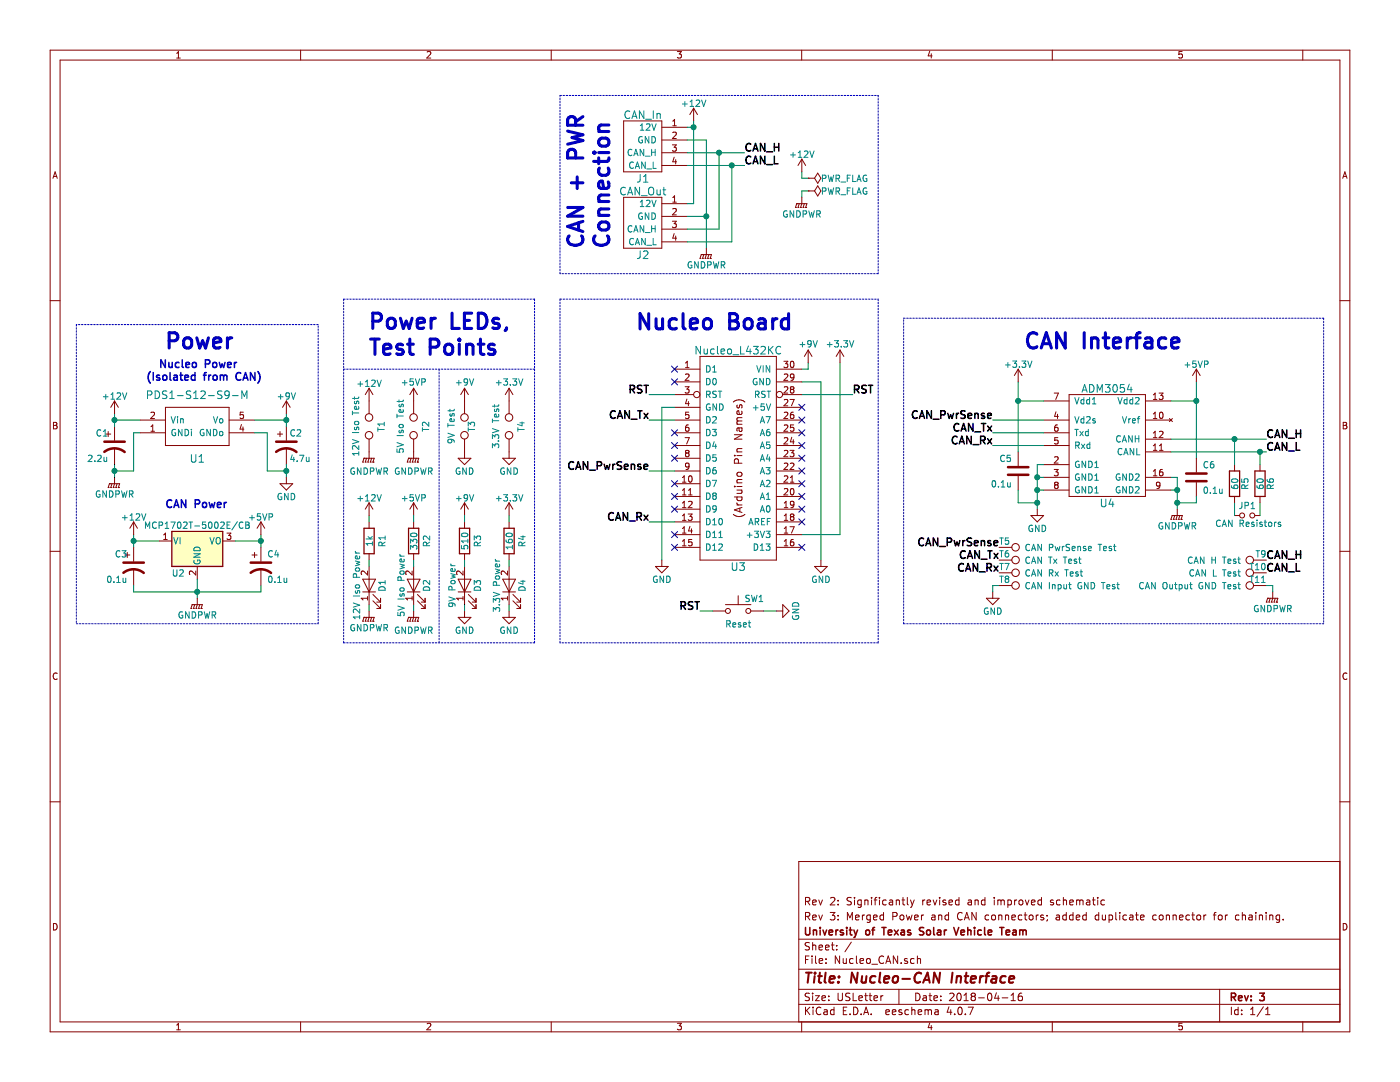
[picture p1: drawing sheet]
EESchema Schematic File Version 2
LIBS:power
LIBS:device
LIBS:switches
LIBS:relays
LIBS:motors
LIBS:transistors
LIBS:conn
LIBS:linear
LIBS:regul
LIBS:74xx
LIBS:cmos4000
LIBS:adc-dac
LIBS:memory
LIBS:xilinx
LIBS:microcontrollers
LIBS:dsp
LIBS:microchip
LIBS:analog_switches
LIBS:motorola
LIBS:texas
LIBS:intel
LIBS:audio
LIBS:interface
LIBS:digital-audio
LIBS:philips
LIBS:display
LIBS:cypress
LIBS:siliconi
LIBS:opto
LIBS:atmel
LIBS:contrib
LIBS:valves
LIBS:Nucleo_CAN
LIBS:Nucleo_CAN-cache
EELAYER 25 0
EELAYER END
$Descr USLetter 11000 8500
encoding utf-8
Sheet 1 1
Title "Nucleo-CAN Interface"
Date "2018-04-16"
Rev "3"
Comp "University of Texas Solar Vehicle Team"
Comment1 "Rev 3: Merged Power and CAN connectors; added duplicate connector for chaining."
Comment2 "Rev 2: Significantly revised and improved schematic"
Comment3 ""
Comment4 ""
$EndDescr
$Comp
L MCP1703A-5002_SOT223 U2
U 1 1
P 1550 4250
F 0 "U2" H 1400 4000 50  0000 C CNN
F 1 "MCP1702T-5002E/CB" H 1550 4375 50  0000 C CNN
F 2 "TO_SOT_Packages_SMD:SOT-23W" H 1550 4450 50  0001 C CNN
F 3 "" H 1550 4200 50  0001 C CNN
	1    1550 4250
	1    0    0    -1  
$EndComp
$Comp
L ADM3054 U4
U 1 1
P 8700 3500
F 0 "U4" H 8700 3050 60  0000 C CNN
F 1 "ADM3054" H 8700 3950 60  0000 C CNN
F 2 "Housings_SOIC:SOIC-16W_7.5x10.3mm_Pitch1.27mm" H 8700 3500 60  0001 C CNN
F 3 "" H 8700 3500 60  0001 C CNN
	1    8700 3500
	1    0    0    -1  
$EndComp
$Comp
L PDS1-S12-S9-M U1
U 1 1
P 1550 3350
F 0 "U1" H 1550 3100 60  0000 C CNN
F 1 "PDS1-S12-S9-M" H 1550 3600 60  0000 C CNN
F 2 "Custom:PDS1-M" H 1550 3350 60  0001 C CNN
F 3 "" H 1550 3350 60  0001 C CNN
	1    1550 3350
	1    0    0    -1  
$EndComp
$Comp
L CP1 C3
U 1 1
P 1050 4450
F 0 "C3" H 1000 4550 50  0000 R CNN
F 1 "0.1u" H 1000 4350 50  0000 R CNN
F 2 "Capacitors_SMD:C_0805_HandSoldering" H 1088 4300 50  0001 C CNN
F 3 "" H 1050 4450 50  0001 C CNN
	1    1050 4450
	1    0    0    -1  
$EndComp
$Comp
L CP1 C4
U 1 1
P 2050 4450
F 0 "C4" H 2100 4550 50  0000 L CNN
F 1 "0.1u" H 2100 4350 50  0000 L CNN
F 2 "Capacitors_SMD:C_0805_HandSoldering" H 2088 4300 50  0001 C CNN
F 3 "" H 2050 4450 50  0001 C CNN
	1    2050 4450
	1    0    0    -1  
$EndComp
$Comp
L CP1 C1
U 1 1
P 900 3500
F 0 "C1" H 850 3600 50  0000 R CNN
F 1 "2.2u" H 850 3400 50  0000 R CNN
F 2 "Capacitors_SMD:C_0805_HandSoldering" H 938 3350 50  0001 C CNN
F 3 "" H 900 3500 50  0001 C CNN
	1    900  3500
	1    0    0    -1  
$EndComp
$Comp
L CP1 C2
U 1 1
P 2250 3500
F 0 "C2" H 2275 3600 50  0000 L CNN
F 1 "4.7u" H 2275 3400 50  0000 L CNN
F 2 "Capacitors_SMD:C_0805_HandSoldering" H 2288 3350 50  0001 C CNN
F 3 "" H 2250 3500 50  0001 C CNN
	1    2250 3500
	1    0    0    -1  
$EndComp
$Comp
L R R2
U 1 1
P 3250 4250
F 0 "R2" V 3350 4250 50  0000 C CNN
F 1 "330" V 3250 4250 50  0000 C CNN
F 2 "Resistors_SMD:R_0805_HandSoldering" V 3180 4250 50  0001 C CNN
F 3 "" H 3250 4250 50  0001 C CNN
	1    3250 4250
	1    0    0    -1  
$EndComp
$Comp
L LED D2
U 1 1
P 3250 4600
F 0 "D2" H 3250 4500 50  0000 C CNN
F 1 "5V Iso Power" H 3250 4700 50  0000 C CNN
F 2 "LEDs:LED_0805_HandSoldering" H 3250 4600 50  0001 C CNN
F 3 "" H 3250 4600 50  0001 C CNN
	1    3250 4600
	0    -1   -1   0   
$EndComp
$Comp
L R R3
U 1 1
P 3650 4250
F 0 "R3" V 3750 4250 50  0000 C CNN
F 1 "510" V 3650 4250 50  0000 C CNN
F 2 "Resistors_SMD:R_0805_HandSoldering" V 3580 4250 50  0001 C CNN
F 3 "" H 3650 4250 50  0001 C CNN
	1    3650 4250
	1    0    0    -1  
$EndComp
$Comp
L LED D3
U 1 1
P 3650 4600
F 0 "D3" H 3650 4500 50  0000 C CNN
F 1 "9V Power" H 3650 4700 50  0000 C CNN
F 2 "LEDs:LED_0805_HandSoldering" H 3650 4600 50  0001 C CNN
F 3 "" H 3650 4600 50  0001 C CNN
	1    3650 4600
	0    -1   -1   0   
$EndComp
$Comp
L GND #PWR01
U 1 1
P 3650 4800
F 0 "#PWR01" H 3650 4550 50  0001 C CNN
F 1 "GND" H 3650 4650 50  0000 C CNN
F 2 "" H 3650 4800 50  0001 C CNN
F 3 "" H 3650 4800 50  0001 C CNN
	1    3650 4800
	1    0    0    -1  
$EndComp
$Comp
L R R4
U 1 1
P 4000 4250
F 0 "R4" V 4100 4250 50  0000 C CNN
F 1 "160" V 4000 4250 50  0000 C CNN
F 2 "Resistors_SMD:R_0805_HandSoldering" V 3930 4250 50  0001 C CNN
F 3 "" H 4000 4250 50  0001 C CNN
	1    4000 4250
	1    0    0    -1  
$EndComp
$Comp
L LED D4
U 1 1
P 4000 4600
F 0 "D4" H 4000 4500 50  0000 C CNN
F 1 "3.3V Power" H 4000 4700 50  0000 C CNN
F 2 "LEDs:LED_0805_HandSoldering" H 4000 4600 50  0001 C CNN
F 3 "" H 4000 4600 50  0001 C CNN
	1    4000 4600
	0    -1   -1   0   
$EndComp
$Comp
L GND #PWR02
U 1 1
P 4000 4800
F 0 "#PWR02" H 4000 4550 50  0001 C CNN
F 1 "GND" H 4000 4650 50  0000 C CNN
F 2 "" H 4000 4800 50  0001 C CNN
F 3 "" H 4000 4800 50  0001 C CNN
	1    4000 4800
	1    0    0    -1  
$EndComp
$Comp
L R R5
U 1 1
P 9700 3800
F 0 "R5" V 9780 3800 50  0000 C CNN
F 1 "60" V 9700 3800 50  0000 C CNN
F 2 "Resistors_SMD:R_0805_HandSoldering" V 9630 3800 50  0001 C CNN
F 3 "" H 9700 3800 50  0001 C CNN
	1    9700 3800
	1    0    0    -1  
$EndComp
$Comp
L R R6
U 1 1
P 9900 3800
F 0 "R6" V 9980 3800 50  0000 C CNN
F 1 "60" V 9900 3800 50  0000 C CNN
F 2 "Resistors_SMD:R_0805_HandSoldering" V 9830 3800 50  0001 C CNN
F 3 "" H 9900 3800 50  0001 C CNN
	1    9900 3800
	1    0    0    -1  
$EndComp
$Comp
L Nucleo_L432KC U3
U 1 1
P 5800 3600
F 0 "U3" H 5800 2750 60  0000 C CNN
F 1 "Nucleo_L432KC" H 5800 4450 60  0000 C CNN
F 2 "Nucleo:NucleoL432KC" H 5800 3600 60  0001 C CNN
F 3 "" H 5800 3600 60  0001 C CNN
	1    5800 3600
	1    0    0    -1  
$EndComp
$Comp
L +3.3V #PWR03
U 1 1
P 6600 2850
F 0 "#PWR03" H 6600 2700 50  0001 C CNN
F 1 "+3.3V" H 6600 3000 50  0000 C CNN
F 2 "" H 6600 2850 50  0001 C CNN
F 3 "" H 6600 2850 50  0001 C CNN
	1    6600 2850
	1    0    0    -1  
$EndComp
$Comp
L GND #PWR04
U 1 1
P 5200 4400
F 0 "#PWR04" H 5200 4150 50  0001 C CNN
F 1 "GND" H 5200 4250 50  0000 C CNN
F 2 "" H 5200 4400 50  0001 C CNN
F 3 "" H 5200 4400 50  0001 C CNN
	1    5200 4400
	1    0    0    -1  
$EndComp
$Comp
L GND #PWR05
U 1 1
P 6450 4400
F 0 "#PWR05" H 6450 4150 50  0001 C CNN
F 1 "GND" H 6450 4250 50  0000 C CNN
F 2 "" H 6450 4400 50  0001 C CNN
F 3 "" H 6450 4400 50  0001 C CNN
	1    6450 4400
	1    0    0    -1  
$EndComp
$Comp
L GND #PWR06
U 1 1
P 8150 4000
F 0 "#PWR06" H 8150 3750 50  0001 C CNN
F 1 "GND" H 8150 3850 50  0000 C CNN
F 2 "" H 8150 4000 50  0001 C CNN
F 3 "" H 8150 4000 50  0001 C CNN
	1    8150 4000
	1    0    0    -1  
$EndComp
$Comp
L +3.3V #PWR07
U 1 1
P 8000 3000
F 0 "#PWR07" H 8000 2850 50  0001 C CNN
F 1 "+3.3V" H 8000 3140 50  0000 C CNN
F 2 "" H 8000 3000 50  0001 C CNN
F 3 "" H 8000 3000 50  0001 C CNN
	1    8000 3000
	1    0    0    -1  
$EndComp
$Comp
L +5VP #PWR08
U 1 1
P 9400 3000
F 0 "#PWR08" H 9400 2850 50  0001 C CNN
F 1 "+5VP" H 9400 3140 50  0000 C CNN
F 2 "" H 9400 3000 50  0001 C CNN
F 3 "" H 9400 3000 50  0001 C CNN
	1    9400 3000
	1    0    0    -1  
$EndComp
Wire Wire Line
	9400 3000 9400 3150
Wire Wire Line
	9400 3150 9400 3600
$Comp
L +5VP #PWR09
U 1 1
P 3250 4050
F 0 "#PWR09" H 3250 3900 50  0001 C CNN
F 1 "+5VP" H 3250 4190 50  0000 C CNN
F 2 "" H 3250 4050 50  0001 C CNN
F 3 "" H 3250 4050 50  0001 C CNN
	1    3250 4050
	1    0    0    -1  
$EndComp
Wire Wire Line
	3250 4050 3250 4100
Wire Wire Line
	3250 4800 3250 4750
Wire Wire Line
	3250 4450 3250 4400
$Comp
L +3.3V #PWR010
U 1 1
P 4000 4050
F 0 "#PWR010" H 4000 3900 50  0001 C CNN
F 1 "+3.3V" H 4000 4190 50  0000 C CNN
F 2 "" H 4000 4050 50  0001 C CNN
F 3 "" H 4000 4050 50  0001 C CNN
	1    4000 4050
	1    0    0    -1  
$EndComp
Wire Wire Line
	4000 4050 4000 4100
Wire Wire Line
	4000 4400 4000 4450
Wire Wire Line
	4000 4750 4000 4800
$Comp
L Jumper_NO_Small JP1
U 1 1
P 9800 4050
F 0 "JP1" H 9800 4130 50  0000 C CNN
F 1 "CAN Resistors" H 9810 3990 50  0000 C CNN
F 2 "Connectors_Samtec:SL-102-X-XX_1x02" H 9800 4050 50  0001 C CNN
F 3 "" H 9800 4050 50  0001 C CNN
	1    9800 4050
	1    0    0    -1  
$EndComp
Wire Wire Line
	9700 3950 9700 4050
Wire Wire Line
	9900 4050 9900 3950
Wire Wire Line
	9700 3650 9700 3450
Connection ~ 9700 3450
Wire Wire Line
	9900 3650 9900 3550
Connection ~ 9900 3550
$Comp
L TEST_2P T4
U 1 1
P 4000 3350
F 0 "T4" H 4000 3450 50  0000 C CNN
F 1 "3.3V Test" H 4000 3250 50  0000 C CNN
F 2 "Custom:Measurement_Point_2_Round-SMD-Pad_Small" H 4000 3350 50  0001 C CNN
F 3 "" H 4000 3350 50  0001 C CNN
	1    4000 3350
	0    1    1    0   
$EndComp
$Comp
L +3.3V #PWR011
U 1 1
P 4000 3150
F 0 "#PWR011" H 4000 3000 50  0001 C CNN
F 1 "+3.3V" H 4000 3300 50  0000 C CNN
F 2 "" H 4000 3150 50  0001 C CNN
F 3 "" H 4000 3150 50  0001 C CNN
	1    4000 3150
	1    0    0    -1  
$EndComp
$Comp
L GND #PWR012
U 1 1
P 4000 3550
F 0 "#PWR012" H 4000 3300 50  0001 C CNN
F 1 "GND" H 4000 3400 50  0000 C CNN
F 2 "" H 4000 3550 50  0001 C CNN
F 3 "" H 4000 3550 50  0001 C CNN
	1    4000 3550
	1    0    0    -1  
$EndComp
$Comp
L GNDPWR #PWR013
U 1 1
P 3250 4800
F 0 "#PWR013" H 3250 4600 50  0001 C CNN
F 1 "GNDPWR" H 3250 4650 50  0000 C CNN
F 2 "" H 3250 4750 50  0001 C CNN
F 3 "" H 3250 4750 50  0001 C CNN
	1    3250 4800
	1    0    0    -1  
$EndComp
Wire Wire Line
	3650 4800 3650 4750
Wire Wire Line
	3650 4450 3650 4400
$Comp
L TEST_2P T2
U 1 1
P 3250 3350
F 0 "T2" H 3250 3450 50  0000 C CNN
F 1 "5V Iso Test" H 3250 3250 50  0000 C CNN
F 2 "Custom:Measurement_Point_2_Round-SMD-Pad_Small" H 3250 3350 50  0001 C CNN
F 3 "" H 3250 3350 50  0001 C CNN
	1    3250 3350
	0    1    1    0   
$EndComp
$Comp
L +5VP #PWR014
U 1 1
P 3250 3150
F 0 "#PWR014" H 3250 3000 50  0001 C CNN
F 1 "+5VP" H 3250 3300 50  0000 C CNN
F 2 "" H 3250 3150 50  0001 C CNN
F 3 "" H 3250 3150 50  0001 C CNN
	1    3250 3150
	1    0    0    -1  
$EndComp
$Comp
L GNDPWR #PWR015
U 1 1
P 3250 3550
F 0 "#PWR015" H 3250 3350 50  0001 C CNN
F 1 "GNDPWR" H 3250 3400 50  0000 C CNN
F 2 "" H 3250 3500 50  0001 C CNN
F 3 "" H 3250 3500 50  0001 C CNN
	1    3250 3550
	1    0    0    -1  
$EndComp
$Comp
L C C6
U 1 1
P 9400 3750
F 0 "C6" H 9450 3850 50  0000 L CNN
F 1 "0.1u" H 9450 3650 50  0000 L CNN
F 2 "Capacitors_SMD:C_0805_HandSoldering" H 9438 3600 50  0001 C CNN
F 3 "" H 9400 3750 50  0001 C CNN
	1    9400 3750
	1    0    0    -1  
$EndComp
$Comp
L C C5
U 1 1
P 8000 3700
F 0 "C5" H 7950 3800 50  0000 R CNN
F 1 "0.1u" H 7950 3600 50  0000 R CNN
F 2 "Capacitors_SMD:C_0805_HandSoldering" H 8038 3550 50  0001 C CNN
F 3 "" H 8000 3700 50  0001 C CNN
	1    8000 3700
	1    0    0    -1  
$EndComp
Wire Wire Line
	8000 3000 8000 3150
Wire Wire Line
	8000 3150 8000 3550
Text Notes 2900 2800 0    120  ~ 24
Power LEDs,\nTest Points
Wire Notes Line
	4200 5050 4200 2350
Wire Notes Line
	2700 5050 4200 5050
Wire Notes Line
	2700 5050 2700 2350
Wire Notes Line
	2700 2350 4200 2350
Text Notes 1300 2750 0    120  ~ 24
Power
$Comp
L +12V #PWR016
U 1 1
P 5450 950
F 0 "#PWR016" H 5450 800 50  0001 C CNN
F 1 "+12V" H 5450 1090 50  0000 C CNN
F 2 "" H 5450 950 50  0001 C CNN
F 3 "" H 5450 950 50  0001 C CNN
	1    5450 950 
	1    0    0    -1  
$EndComp
$Comp
L GNDPWR #PWR017
U 1 1
P 5550 1950
F 0 "#PWR017" H 5550 1750 50  0001 C CNN
F 1 "GNDPWR" H 5550 1820 50  0000 C CNN
F 2 "" H 5550 1900 50  0001 C CNN
F 3 "" H 5550 1900 50  0001 C CNN
	1    5550 1950
	1    0    0    -1  
$EndComp
Text Notes 1250 2900 0    60   ~ 12
Nucleo Power
$Comp
L GND #PWR018
U 1 1
P 2250 3750
F 0 "#PWR018" H 2250 3500 50  0001 C CNN
F 1 "GND" H 2250 3600 50  0000 C CNN
F 2 "" H 2250 3750 50  0001 C CNN
F 3 "" H 2250 3750 50  0001 C CNN
	1    2250 3750
	1    0    0    -1  
$EndComp
$Comp
L +9V #PWR019
U 1 1
P 2250 3250
F 0 "#PWR019" H 2250 3100 50  0001 C CNN
F 1 "+9V" H 2250 3390 50  0000 C CNN
F 2 "" H 2250 3250 50  0001 C CNN
F 3 "" H 2250 3250 50  0001 C CNN
	1    2250 3250
	1    0    0    -1  
$EndComp
$Comp
L GNDPWR #PWR020
U 1 1
P 900 3750
F 0 "#PWR020" H 900 3550 50  0001 C CNN
F 1 "GNDPWR" H 900 3620 50  0000 C CNN
F 2 "" H 900 3700 50  0001 C CNN
F 3 "" H 900 3700 50  0001 C CNN
	1    900  3750
	1    0    0    -1  
$EndComp
Wire Wire Line
	2000 3300 2250 3300
Wire Wire Line
	2250 3250 2250 3300
Wire Wire Line
	2250 3300 2250 3350
Connection ~ 2250 3300
Wire Wire Line
	2000 3400 2100 3400
Wire Wire Line
	2100 3400 2100 3700
Wire Wire Line
	2100 3700 2250 3700
Wire Wire Line
	2250 3650 2250 3700
Wire Wire Line
	2250 3700 2250 3750
Connection ~ 2250 3700
Wire Wire Line
	1100 3400 1050 3400
Wire Wire Line
	1050 3400 1050 3700
Wire Wire Line
	1050 3700 900  3700
Wire Wire Line
	900  3650 900  3700
Wire Wire Line
	900  3700 900  3750
Connection ~ 900  3700
Wire Wire Line
	900  3250 900  3300
Wire Wire Line
	900  3300 900  3350
Wire Wire Line
	900  3300 1100 3300
$Comp
L +12V #PWR021
U 1 1
P 900 3250
F 0 "#PWR021" H 900 3100 50  0001 C CNN
F 1 "+12V" H 900 3390 50  0000 C CNN
F 2 "" H 900 3250 50  0001 C CNN
F 3 "" H 900 3250 50  0001 C CNN
	1    900  3250
	1    0    0    -1  
$EndComp
Connection ~ 900  3300
Wire Wire Line
	1850 4250 2050 4250
Wire Wire Line
	2050 4200 2050 4250
Wire Wire Line
	2050 4250 2050 4300
Wire Wire Line
	2050 4650 2050 4600
Wire Wire Line
	1050 4650 1550 4650
Wire Wire Line
	1550 4650 2050 4650
Wire Wire Line
	1550 4550 1550 4650
Wire Wire Line
	1550 4650 1550 4700
Wire Wire Line
	1050 4650 1050 4600
Connection ~ 1550 4650
Wire Wire Line
	1050 4200 1050 4250
Wire Wire Line
	1050 4250 1050 4300
Wire Wire Line
	1050 4250 1250 4250
$Comp
L GNDPWR #PWR022
U 1 1
P 1550 4700
F 0 "#PWR022" H 1550 4500 50  0001 C CNN
F 1 "GNDPWR" H 1550 4570 50  0000 C CNN
F 2 "" H 1550 4650 50  0001 C CNN
F 3 "" H 1550 4650 50  0001 C CNN
	1    1550 4700
	1    0    0    -1  
$EndComp
$Comp
L +12V #PWR023
U 1 1
P 1050 4200
F 0 "#PWR023" H 1050 4050 50  0001 C CNN
F 1 "+12V" H 1050 4340 50  0000 C CNN
F 2 "" H 1050 4200 50  0001 C CNN
F 3 "" H 1050 4200 50  0001 C CNN
	1    1050 4200
	1    0    0    -1  
$EndComp
$Comp
L +5VP #PWR024
U 1 1
P 2050 4200
F 0 "#PWR024" H 2050 4050 50  0001 C CNN
F 1 "+5VP" H 2050 4340 50  0000 C CNN
F 2 "" H 2050 4200 50  0001 C CNN
F 3 "" H 2050 4200 50  0001 C CNN
	1    2050 4200
	1    0    0    -1  
$EndComp
Connection ~ 2050 4250
Connection ~ 1050 4250
Text Notes 1300 4000 0    60   ~ 12
CAN Power
Text Notes 1150 3000 0    60   ~ 12
(Isolated from CAN)
Text Notes 8050 2750 0    120  ~ 24
CAN Interface
Wire Notes Line
	600  4900 2500 4900
Wire Notes Line
	2500 4900 2500 2550
Wire Notes Line
	2500 2550 600  2550
Wire Notes Line
	600  2550 600  4900
$Comp
L TEST_2P T1
U 1 1
P 2900 3350
F 0 "T1" H 2900 3450 50  0000 C CNN
F 1 "12V Iso Test" H 2900 3250 50  0000 C CNN
F 2 "Custom:Measurement_Point_2_Round-SMD-Pad_Small" H 2900 3350 50  0001 C CNN
F 3 "" H 2900 3350 50  0001 C CNN
	1    2900 3350
	0    1    1    0   
$EndComp
$Comp
L GNDPWR #PWR025
U 1 1
P 2900 3550
F 0 "#PWR025" H 2900 3350 50  0001 C CNN
F 1 "GNDPWR" H 2900 3400 50  0000 C CNN
F 2 "" H 2900 3500 50  0001 C CNN
F 3 "" H 2900 3500 50  0001 C CNN
	1    2900 3550
	1    0    0    -1  
$EndComp
$Comp
L R R1
U 1 1
P 2900 4250
F 0 "R1" V 3000 4250 50  0000 C CNN
F 1 "1k" V 2900 4250 50  0000 C CNN
F 2 "Resistors_SMD:R_0805_HandSoldering" V 2830 4250 50  0001 C CNN
F 3 "" H 2900 4250 50  0001 C CNN
	1    2900 4250
	1    0    0    -1  
$EndComp
$Comp
L LED D1
U 1 1
P 2900 4600
F 0 "D1" H 2900 4500 50  0000 C CNN
F 1 "12V Iso Power" H 2900 4700 50  0000 C CNN
F 2 "LEDs:LED_0805_HandSoldering" H 2900 4600 50  0001 C CNN
F 3 "" H 2900 4600 50  0001 C CNN
	1    2900 4600
	0    -1   -1   0   
$EndComp
Wire Wire Line
	2900 4050 2900 4100
Wire Wire Line
	2900 4800 2900 4750
Wire Wire Line
	2900 4450 2900 4400
$Comp
L +12V #PWR026
U 1 1
P 2900 4050
F 0 "#PWR026" H 2900 3900 50  0001 C CNN
F 1 "+12V" H 2900 4190 50  0000 C CNN
F 2 "" H 2900 4050 50  0001 C CNN
F 3 "" H 2900 4050 50  0001 C CNN
	1    2900 4050
	1    0    0    -1  
$EndComp
$Comp
L +9V #PWR027
U 1 1
P 3650 4050
F 0 "#PWR027" H 3650 3900 50  0001 C CNN
F 1 "+9V" H 3650 4190 50  0000 C CNN
F 2 "" H 3650 4050 50  0001 C CNN
F 3 "" H 3650 4050 50  0001 C CNN
	1    3650 4050
	1    0    0    -1  
$EndComp
Wire Wire Line
	3650 4050 3650 4100
Wire Notes Line
	3450 5050 3450 2900
$Comp
L +9V #PWR028
U 1 1
P 3650 3150
F 0 "#PWR028" H 3650 3000 50  0001 C CNN
F 1 "+9V" H 3650 3300 50  0000 C CNN
F 2 "" H 3650 3150 50  0001 C CNN
F 3 "" H 3650 3150 50  0001 C CNN
	1    3650 3150
	1    0    0    -1  
$EndComp
$Comp
L TEST_2P T3
U 1 1
P 3650 3350
F 0 "T3" H 3650 3410 50  0000 C CNN
F 1 "9V Test" H 3650 3250 50  0000 C CNN
F 2 "Custom:Measurement_Point_2_Round-SMD-Pad_Small" H 3650 3350 50  0001 C CNN
F 3 "" H 3650 3350 50  0001 C CNN
	1    3650 3350
	0    1    1    0   
$EndComp
$Comp
L GND #PWR029
U 1 1
P 3650 3550
F 0 "#PWR029" H 3650 3300 50  0001 C CNN
F 1 "GND" H 3650 3400 50  0000 C CNN
F 2 "" H 3650 3550 50  0001 C CNN
F 3 "" H 3650 3550 50  0001 C CNN
	1    3650 3550
	1    0    0    -1  
$EndComp
Wire Notes Line
	2700 2900 4200 2900
Text Notes 5000 2600 0    120  ~ 24
Nucleo Board
Text Label 7800 3500 2    60   ~ 12
CAN_Rx
Text Label 7800 3400 2    60   ~ 12
CAN_Tx
Text Label 7800 3300 2    60   ~ 12
CAN_PwrSense
Text Label 5100 4100 2    60   ~ 12
CAN_Rx
Text Label 5100 3300 2    60   ~ 12
CAN_Tx
Text Label 5100 3700 2    60   ~ 12
CAN_PwrSense
$Comp
L +9V #PWR030
U 1 1
P 6350 2850
F 0 "#PWR030" H 6350 2700 50  0001 C CNN
F 1 "+9V" H 6350 3000 50  0000 C CNN
F 2 "" H 6350 2850 50  0001 C CNN
F 3 "" H 6350 2850 50  0001 C CNN
	1    6350 2850
	1    0    0    -1  
$EndComp
Wire Wire Line
	6350 2850 6350 2900
Wire Wire Line
	6350 2900 6300 2900
Wire Wire Line
	6600 2850 6600 4200
Wire Wire Line
	6600 4200 6300 4200
Wire Wire Line
	6300 3000 6450 3000
Wire Wire Line
	6450 3000 6450 4400
Wire Wire Line
	5200 4400 5200 3200
Wire Wire Line
	5200 3200 5300 3200
$Comp
L SW_Push SW1
U 1 1
P 5800 4800
F 0 "SW1" H 5850 4900 50  0000 L CNN
F 1 "Reset" H 5800 4700 50  0000 C CNN
F 2 "Buttons_Switches_THT:SW_PUSH_6mm" H 5800 5000 50  0001 C CNN
F 3 "" H 5800 5000 50  0001 C CNN
	1    5800 4800
	1    0    0    -1  
$EndComp
Text Label 5500 4800 2    60   ~ 12
RST
$Comp
L GND #PWR031
U 1 1
P 6100 4800
F 0 "#PWR031" H 6100 4550 50  0001 C CNN
F 1 "GND" H 6100 4650 50  0000 C CNN
F 2 "" H 6100 4800 50  0001 C CNN
F 3 "" H 6100 4800 50  0001 C CNN
	1    6100 4800
	0    -1   -1   0   
$EndComp
Text Label 5100 3100 2    60   ~ 12
RST
Wire Wire Line
	5100 3100 5300 3100
Text Label 6700 3100 0    60   ~ 12
RST
Wire Wire Line
	6700 3100 6300 3100
Wire Wire Line
	5100 4100 5300 4100
Wire Wire Line
	5100 3300 5300 3300
Wire Wire Line
	5100 3700 5300 3700
Wire Notes Line
	4400 2350 6900 2350
Wire Notes Line
	6900 2350 6900 5050
Wire Notes Line
	6900 5050 4400 5050
Wire Notes Line
	4400 5050 4400 2350
Wire Wire Line
	7800 3500 8200 3500
Wire Wire Line
	8200 3400 7800 3400
Wire Wire Line
	7800 3300 8200 3300
Wire Wire Line
	8200 3150 8000 3150
Connection ~ 8000 3150
Wire Wire Line
	8000 3850 8000 3950
Wire Wire Line
	8000 3950 8150 3950
Wire Wire Line
	8150 3650 8150 3750
Wire Wire Line
	8150 3750 8150 3850
Wire Wire Line
	8150 3850 8150 3950
Wire Wire Line
	8150 3950 8150 4000
Wire Wire Line
	8150 3650 8200 3650
Connection ~ 8150 3950
Wire Wire Line
	8200 3750 8150 3750
Connection ~ 8150 3750
Wire Wire Line
	8200 3850 8150 3850
Connection ~ 8150 3850
$Comp
L GNDPWR #PWR032
U 1 1
P 9250 4000
F 0 "#PWR032" H 9250 3800 50  0001 C CNN
F 1 "GNDPWR" H 9250 3870 50  0000 C CNN
F 2 "" H 9250 3950 50  0001 C CNN
F 3 "" H 9250 3950 50  0001 C CNN
	1    9250 4000
	1    0    0    -1  
$EndComp
Wire Wire Line
	9250 3750 9250 3850
Wire Wire Line
	9250 3850 9250 3950
Wire Wire Line
	9250 3950 9250 4000
Wire Wire Line
	9250 3750 9200 3750
Wire Wire Line
	9200 3850 9250 3850
Connection ~ 9250 3850
Wire Wire Line
	9250 3950 9400 3950
Wire Wire Line
	9400 3950 9400 3900
Connection ~ 9250 3950
Wire Wire Line
	9200 3150 9400 3150
Connection ~ 9400 3150
NoConn ~ 5300 2900
NoConn ~ 5300 3000
NoConn ~ 5300 3400
NoConn ~ 5300 3500
NoConn ~ 5300 3600
NoConn ~ 5300 3800
NoConn ~ 5300 3900
NoConn ~ 5300 4000
NoConn ~ 5300 4200
NoConn ~ 5300 4300
NoConn ~ 6300 4300
NoConn ~ 6300 4100
NoConn ~ 6300 4000
NoConn ~ 6300 3900
NoConn ~ 6300 3800
NoConn ~ 6300 3700
NoConn ~ 6300 3600
NoConn ~ 6300 3500
NoConn ~ 6300 3400
NoConn ~ 6300 3300
NoConn ~ 6300 3200
Wire Notes Line
	7100 2500 10400 2500
Wire Notes Line
	10400 2500 10400 4900
Wire Notes Line
	10400 4900 7100 4900
Wire Notes Line
	7100 4900 7100 2500
$Comp
L TEST_1P T5
U 1 1
P 7850 4300
F 0 "T5" V 7800 4300 50  0000 L CNN
F 1 "CAN PwrSense Test" V 7850 4500 50  0000 L CNN
F 2 "Measurement_Points:Measurement_Point_Round-SMD-Pad_Small" H 8050 4300 50  0001 C CNN
F 3 "" H 8050 4300 50  0001 C CNN
	1    7850 4300
	0    1    1    0   
$EndComp
$Comp
L GNDPWR #PWR033
U 1 1
P 2900 4800
F 0 "#PWR033" H 2900 4600 50  0001 C CNN
F 1 "GNDPWR" H 2900 4670 50  0000 C CNN
F 2 "" H 2900 4750 50  0001 C CNN
F 3 "" H 2900 4750 50  0001 C CNN
	1    2900 4800
	1    0    0    -1  
$EndComp
$Comp
L TEST_1P T6
U 1 1
P 7850 4400
F 0 "T6" V 7800 4400 50  0000 L CNN
F 1 "CAN Tx Test" V 7850 4600 50  0000 L CNN
F 2 "Measurement_Points:Measurement_Point_Round-SMD-Pad_Small" H 8050 4400 50  0001 C CNN
F 3 "" H 8050 4400 50  0001 C CNN
	1    7850 4400
	0    1    1    0   
$EndComp
$Comp
L TEST_1P T7
U 1 1
P 7850 4500
F 0 "T7" V 7800 4500 50  0000 L CNN
F 1 "CAN Rx Test" V 7850 4700 50  0000 L CNN
F 2 "Measurement_Points:Measurement_Point_Round-SMD-Pad_Small" H 8050 4500 50  0001 C CNN
F 3 "" H 8050 4500 50  0001 C CNN
	1    7850 4500
	0    1    1    0   
$EndComp
$Comp
L TEST_1P T8
U 1 1
P 7850 4600
F 0 "T8" V 7800 4600 50  0000 L CNN
F 1 "CAN Input GND Test" V 7850 4800 50  0000 L CNN
F 2 "Measurement_Points:Measurement_Point_Round-SMD-Pad_Small" H 8050 4600 50  0001 C CNN
F 3 "" H 8050 4600 50  0001 C CNN
	1    7850 4600
	0    1    1    0   
$EndComp
$Comp
L TEST_1P T9
U 1 1
P 9950 4400
F 0 "T9" V 9900 4400 50  0000 L CNN
F 1 "CAN H Test" V 9950 4600 50  0000 L CNN
F 2 "Measurement_Points:Measurement_Point_Round-SMD-Pad_Small" H 10150 4400 50  0001 C CNN
F 3 "" H 10150 4400 50  0001 C CNN
	1    9950 4400
	0    -1   1    0   
$EndComp
$Comp
L TEST_1P T10
U 1 1
P 9950 4500
F 0 "T10" V 9900 4500 50  0000 L CNN
F 1 "CAN L Test" V 9950 4700 50  0000 L CNN
F 2 "Measurement_Points:Measurement_Point_Round-SMD-Pad_Small" H 10150 4500 50  0001 C CNN
F 3 "" H 10150 4500 50  0001 C CNN
	1    9950 4500
	0    -1   1    0   
$EndComp
$Comp
L TEST_1P T11
U 1 1
P 9950 4600
F 0 "T11" V 9900 4600 50  0000 L CNN
F 1 "CAN Output GND Test" V 9950 4800 50  0000 L CNN
F 2 "Measurement_Points:Measurement_Point_Round-SMD-Pad_Small" H 10150 4600 50  0001 C CNN
F 3 "" H 10150 4600 50  0001 C CNN
	1    9950 4600
	0    -1   1    0   
$EndComp
Text Label 7850 4300 2    60   ~ 12
CAN_PwrSense
Text Label 7850 4400 2    60   ~ 12
CAN_Tx
Text Label 7850 4500 2    60   ~ 12
CAN_Rx
$Comp
L GND #PWR034
U 1 1
P 7800 4650
F 0 "#PWR034" H 7800 4400 50  0001 C CNN
F 1 "GND" H 7800 4500 50  0000 C CNN
F 2 "" H 7800 4650 50  0001 C CNN
F 3 "" H 7800 4650 50  0001 C CNN
	1    7800 4650
	1    0    0    -1  
$EndComp
Wire Wire Line
	7800 4650 7800 4600
Wire Wire Line
	7800 4600 7850 4600
$Comp
L GNDPWR #PWR035
U 1 1
P 10000 4650
F 0 "#PWR035" H 10000 4450 50  0001 C CNN
F 1 "GNDPWR" H 10000 4520 50  0000 C CNN
F 2 "" H 10000 4600 50  0001 C CNN
F 3 "" H 10000 4600 50  0001 C CNN
	1    10000 4650
	1    0    0    -1  
$EndComp
Wire Wire Line
	10000 4650 10000 4600
Wire Wire Line
	10000 4600 9950 4600
Text Label 9950 3450 0    60   ~ 12
CAN_H
Text Label 9950 3550 0    60   ~ 12
CAN_L
Text Label 9950 4400 0    60   ~ 12
CAN_H
Text Label 9950 4500 0    60   ~ 12
CAN_L
Wire Wire Line
	5600 4800 5500 4800
Wire Wire Line
	6000 4800 6100 4800
$Comp
L +12V #PWR036
U 1 1
P 2900 3150
F 0 "#PWR036" H 2900 3000 50  0001 C CNN
F 1 "+12V" H 2900 3290 50  0000 C CNN
F 2 "" H 2900 3150 50  0001 C CNN
F 3 "" H 2900 3150 50  0001 C CNN
	1    2900 3150
	1    0    0    -1  
$EndComp
$Comp
L CANConnector J1
U 1 1
P 5050 1150
F 0 "J1" H 5050 900 60  0000 C CNN
F 1 "CAN_In" H 5050 1400 60  0000 C CNN
F 2 "Custom:Molex-MiniFitJr-4-peg" H 5200 1450 60  0001 C CNN
F 3 "" H 5200 1450 60  0001 C CNN
	1    5050 1150
	1    0    0    -1  
$EndComp
$Comp
L CANConnector J2
U 1 1
P 5050 1750
F 0 "J2" H 5050 1500 60  0000 C CNN
F 1 "CAN_Out" H 5050 2000 60  0000 C CNN
F 2 "Custom:Molex-MiniFitJr-4-peg" H 5200 2050 60  0001 C CNN
F 3 "" H 5200 2050 60  0001 C CNN
	1    5050 1750
	1    0    0    -1  
$EndComp
Wire Wire Line
	5400 1000 5450 1000
Wire Wire Line
	5450 950  5450 1000
Wire Wire Line
	5450 1000 5450 1600
Wire Wire Line
	5400 1100 5550 1100
Wire Wire Line
	5550 1100 5550 1700
Wire Wire Line
	5550 1700 5550 1950
Wire Wire Line
	5400 1700 5550 1700
Connection ~ 5550 1700
Wire Wire Line
	5450 1600 5400 1600
Connection ~ 5450 1000
Wire Wire Line
	5400 1200 5650 1200
Wire Wire Line
	5650 1200 5850 1200
Wire Wire Line
	5400 1300 5750 1300
Wire Wire Line
	5750 1300 5850 1300
Wire Wire Line
	5400 1800 5650 1800
Wire Wire Line
	5650 1800 5650 1200
Connection ~ 5650 1200
Wire Wire Line
	5400 1900 5750 1900
Wire Wire Line
	5750 1900 5750 1300
Connection ~ 5750 1300
Text Label 5850 1200 0    60   ~ 12
CAN_H
Text Label 5850 1300 0    60   ~ 12
CAN_L
$Comp
L +12V #PWR037
U 1 1
P 6300 1350
F 0 "#PWR037" H 6300 1200 50  0001 C CNN
F 1 "+12V" H 6300 1490 50  0000 C CNN
F 2 "" H 6300 1350 50  0001 C CNN
F 3 "" H 6300 1350 50  0001 C CNN
	1    6300 1350
	1    0    0    -1  
$EndComp
$Comp
L GNDPWR #PWR038
U 1 1
P 6300 1550
F 0 "#PWR038" H 6300 1350 50  0001 C CNN
F 1 "GNDPWR" H 6300 1420 50  0000 C CNN
F 2 "" H 6300 1500 50  0001 C CNN
F 3 "" H 6300 1500 50  0001 C CNN
	1    6300 1550
	1    0    0    -1  
$EndComp
$Comp
L PWR_FLAG #FLG039
U 1 1
P 6350 1400
F 0 "#FLG039" H 6350 1475 50  0001 C CNN
F 1 "PWR_FLAG" V 6350 1500 50  0000 L CNN
F 2 "" H 6350 1400 50  0001 C CNN
F 3 "" H 6350 1400 50  0001 C CNN
	1    6350 1400
	0    1    1    0   
$EndComp
$Comp
L PWR_FLAG #FLG040
U 1 1
P 6350 1500
F 0 "#FLG040" H 6350 1575 50  0001 C CNN
F 1 "PWR_FLAG" V 6350 1600 50  0000 L CNN
F 2 "" H 6350 1500 50  0001 C CNN
F 3 "" H 6350 1500 50  0001 C CNN
	1    6350 1500
	0    1    1    0   
$EndComp
Wire Wire Line
	6350 1400 6300 1400
Wire Wire Line
	6300 1400 6300 1350
Wire Wire Line
	6350 1500 6300 1500
Wire Wire Line
	6300 1500 6300 1550
Text Notes 4800 1950 1    120  ~ 24
CAN + PWR\nConnection
Wire Notes Line
	4400 750  6900 750 
Wire Notes Line
	6900 750  6900 2150
Wire Notes Line
	6900 2150 4400 2150
Wire Notes Line
	4400 2150 4400 750 
Wire Wire Line
	9950 3550 9900 3550
Wire Wire Line
	9900 3550 9200 3550
Wire Wire Line
	9200 3450 9700 3450
Wire Wire Line
	9700 3450 9950 3450
$EndSCHEMATC
